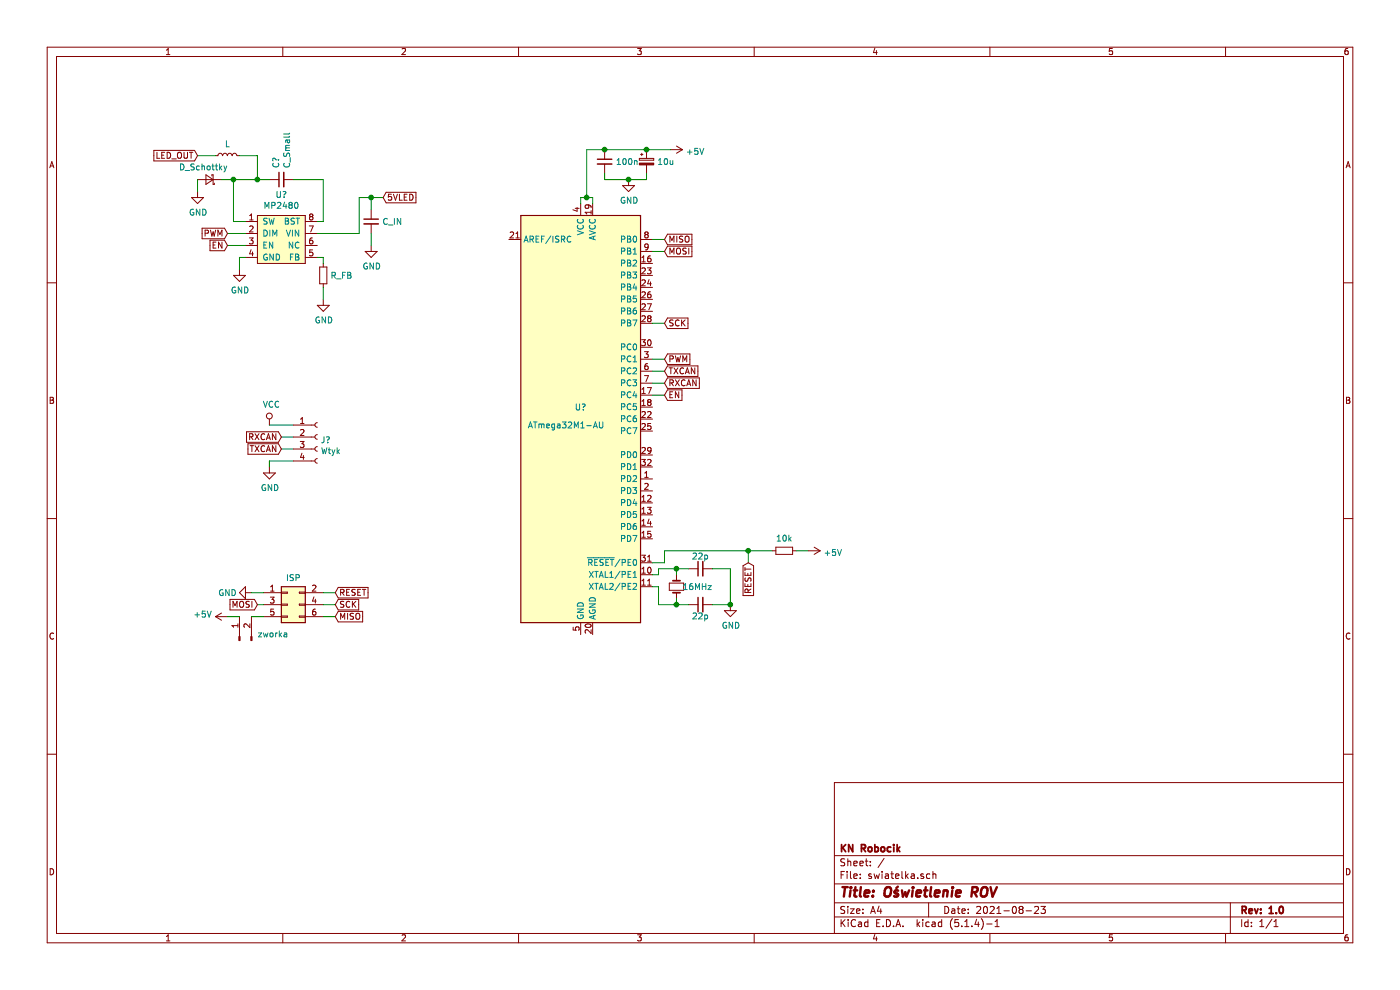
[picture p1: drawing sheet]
EESchema Schematic File Version 4
LIBS:swiatelka-cache
EELAYER 30 0
EELAYER END
$Descr A4 11693 8268
encoding utf-8
Sheet 1 1
Title "Oświetlenie ROV"
Date "2021-08-23"
Rev "1.0"
Comp "KN Robocik"
Comment1 ""
Comment2 ""
Comment3 ""
Comment4 ""
$EndDescr
Wire Wire Line
	2200 5050 2150 5050
Wire Wire Line
	2800 5150 2700 5150
Wire Wire Line
	2800 5050 2700 5050
Wire Wire Line
	2800 4950 2700 4950
Text GLabel 2150 5050 0    50   Input ~ 0
MOSI
Text GLabel 2800 5150 2    50   Input ~ 0
MISO
Text GLabel 2800 5050 2    50   Input ~ 0
SCK
Wire Wire Line
	2000 5150 1900 5150
Wire Wire Line
	2100 5150 2200 5150
$Comp
L Connector:Conn_01x02_Male J?
U 1 1
P 2000 5350
F 0 "J?" V 2154 5162 50  0001 R CNN
F 1 "zworka" V 2050 5200 50  0000 R CNN
F 2 "" H 2000 5350 50  0001 C CNN
F 3 "~" H 2000 5350 50  0001 C CNN
	1    2000 5350
	0    -1   -1   0   
$EndComp
$Comp
L power:+5V #PWR?
U 1 1
P 1900 5150
F 0 "#PWR?" H 1900 5000 50  0001 C CNN
F 1 "+5V" V 1915 5278 50  0000 L CNN
F 2 "" H 1900 5150 50  0001 C CNN
F 3 "" H 1900 5150 50  0001 C CNN
	1    1900 5150
	0    -1   -1   0   
$EndComp
Wire Wire Line
	2100 4950 2200 4950
$Comp
L power:GND #PWR?
U 1 1
P 2100 4950
F 0 "#PWR?" H 2100 4700 50  0001 C CNN
F 1 "GND" V 2100 4750 50  0000 C CNN
F 2 "" H 2100 4950 50  0001 C CNN
F 3 "" H 2100 4950 50  0001 C CNN
	1    2100 4950
	0    1    1    0   
$EndComp
$Comp
L Connector_Generic:Conn_02x03_Odd_Even J?
U 1 1
P 2400 5050
F 0 "J?" H 2450 5367 50  0001 C CNN
F 1 "ISP" H 2450 5275 50  0000 C CNN
F 2 "" H 2400 5050 50  0001 C CNN
F 3 "~" H 2400 5050 50  0001 C CNN
	1    2400 5050
	1    0    0    -1  
$EndComp
Wire Wire Line
	1650 1300 1800 1300
Text GLabel 1650 1300 0    50   Input ~ 0
LED_OUT
Wire Wire Line
	2150 1500 2250 1500
Connection ~ 2150 1500
Wire Wire Line
	2150 1300 2150 1500
Wire Wire Line
	2000 1300 2150 1300
$Comp
L Device:L_Small L?
U 1 1
P 1900 1300
F 0 "L?" V 2085 1300 50  0001 C CNN
F 1 "L" V 1993 1300 50  0000 C CNN
F 2 "" H 1900 1300 50  0001 C CNN
F 3 "~" H 1900 1300 50  0001 C CNN
	1    1900 1300
	0    -1   -1   0   
$EndComp
Wire Wire Line
	2700 2500 2700 2400
$Comp
L power:GND #PWR?
U 1 1
P 2700 2500
F 0 "#PWR?" H 2700 2250 50  0001 C CNN
F 1 "GND" H 2705 2327 50  0000 C CNN
F 2 "" H 2700 2500 50  0001 C CNN
F 3 "" H 2700 2500 50  0001 C CNN
	1    2700 2500
	1    0    0    -1  
$EndComp
Wire Wire Line
	1650 1600 1650 1500
$Comp
L power:GND #PWR?
U 1 1
P 1650 1600
F 0 "#PWR?" H 1650 1350 50  0001 C CNN
F 1 "GND" H 1655 1427 50  0000 C CNN
F 2 "" H 1650 1600 50  0001 C CNN
F 3 "" H 1650 1600 50  0001 C CNN
	1    1650 1600
	1    0    0    -1  
$EndComp
Connection ~ 1950 1500
Wire Wire Line
	1850 1500 1950 1500
$Comp
L Device:D_Schottky_Small D?
U 1 1
P 1750 1500
F 0 "D?" H 1750 1295 50  0001 C CNN
F 1 "D_Schottky" H 1800 1400 50  0000 C CNN
F 2 "" V 1750 1500 50  0001 C CNN
F 3 "~" V 1750 1500 50  0001 C CNN
	1    1750 1500
	-1   0    0    1   
$EndComp
Wire Wire Line
	1950 1500 2150 1500
Wire Wire Line
	1950 1850 1950 1500
Wire Wire Line
	2050 1850 1950 1850
Wire Wire Line
	2700 1850 2650 1850
Wire Wire Line
	2700 1500 2700 1850
Wire Wire Line
	2450 1500 2700 1500
$Comp
L Device:C_Small C?
U 1 1
P 2350 1500
F 0 "C?" H 2442 1546 50  0000 L CNN
F 1 "C_Small" H 2442 1455 50  0000 L CNN
F 2 "" H 2350 1500 50  0001 C CNN
F 3 "~" H 2350 1500 50  0001 C CNN
	1    2350 1500
	0    -1   -1   0   
$EndComp
Wire Wire Line
	2700 2150 2650 2150
Wire Wire Line
	2700 2200 2700 2150
$Comp
L Device:R_Small R?
U 1 1
P 2700 2300
F 0 "R?" H 2759 2346 50  0001 L CNN
F 1 "R_FB" H 2759 2300 50  0000 L CNN
F 2 "" H 2700 2300 50  0001 C CNN
F 3 "~" H 2700 2300 50  0001 C CNN
	1    2700 2300
	1    0    0    -1  
$EndComp
Wire Wire Line
	2000 2150 2050 2150
Wire Wire Line
	2000 2250 2000 2150
$Comp
L power:GND #PWR?
U 1 1
P 2000 2250
F 0 "#PWR?" H 2000 2000 50  0001 C CNN
F 1 "GND" H 2005 2077 50  0000 C CNN
F 2 "" H 2000 2250 50  0001 C CNN
F 3 "" H 2000 2250 50  0001 C CNN
	1    2000 2250
	1    0    0    -1  
$EndComp
Wire Wire Line
	3100 2050 3100 1950
$Comp
L power:GND #PWR?
U 1 1
P 3100 2050
F 0 "#PWR?" H 3100 1800 50  0001 C CNN
F 1 "GND" H 3105 1877 50  0000 C CNN
F 2 "" H 3100 2050 50  0001 C CNN
F 3 "" H 3100 2050 50  0001 C CNN
	1    3100 2050
	1    0    0    -1  
$EndComp
Wire Wire Line
	3100 1650 3200 1650
Connection ~ 3100 1650
Wire Wire Line
	3100 1750 3100 1650
$Comp
L Device:C_Small C?
U 1 1
P 3100 1850
F 0 "C?" H 3192 1896 50  0001 L CNN
F 1 "C_IN" H 3192 1850 50  0000 L CNN
F 2 "" H 3100 1850 50  0001 C CNN
F 3 "~" H 3100 1850 50  0001 C CNN
	1    3100 1850
	1    0    0    -1  
$EndComp
Wire Wire Line
	3000 1650 3100 1650
Wire Wire Line
	3000 1950 3000 1650
Wire Wire Line
	2650 1950 3000 1950
Wire Wire Line
	1900 2050 2050 2050
Text GLabel 1900 2050 0    50   Input ~ 0
EN
Wire Wire Line
	1900 1950 2050 1950
Text GLabel 1900 1950 0    50   Input ~ 0
PWM
$Comp
L driver:MP2480 U?
U 1 1
P 2350 2100
F 0 "U?" H 2350 2575 50  0000 C CNN
F 1 "MP2480" H 2350 2484 50  0000 C CNN
F 2 "" H 2350 2450 50  0001 C CNN
F 3 "" H 2350 2450 50  0001 C CNN
	1    2350 2100
	1    0    0    -1  
$EndComp
Text GLabel 3200 1650 2    50   Input ~ 0
5VLED
Wire Wire Line
	2450 3750 2350 3750
Wire Wire Line
	2350 3650 2450 3650
Text GLabel 2350 3650 0    50   Input ~ 0
RXCAN
Text GLabel 2350 3750 0    50   Input ~ 0
TXCAN
Wire Wire Line
	5550 3300 5450 3300
Text GLabel 5550 3300 2    50   Input ~ 0
EN
Wire Wire Line
	5550 3000 5450 3000
Text GLabel 5550 3000 2    50   Input ~ 0
PWM
Wire Wire Line
	2250 3850 2450 3850
Wire Wire Line
	2250 3900 2250 3850
$Comp
L power:GND #PWR?
U 1 1
P 2250 3900
F 0 "#PWR?" H 2250 3650 50  0001 C CNN
F 1 "GND" H 2255 3727 50  0000 C CNN
F 2 "" H 2250 3900 50  0001 C CNN
F 3 "" H 2250 3900 50  0001 C CNN
	1    2250 3900
	1    0    0    -1  
$EndComp
Wire Wire Line
	2450 3550 2250 3550
$Comp
L power:VCC #PWR?
U 1 1
P 2250 3550
F 0 "#PWR?" H 2250 3400 50  0001 C CNN
F 1 "VCC" H 2267 3723 50  0000 C CNN
F 2 "" H 2250 3550 50  0001 C CNN
F 3 "" H 2250 3550 50  0001 C CNN
	1    2250 3550
	1    0    0    -1  
$EndComp
$Comp
L Connector:Conn_01x04_Female J?
U 1 1
P 2650 3650
F 0 "J?" H 2678 3626 50  0000 L CNN
F 1 "Wtyk" H 2678 3535 50  0000 L CNN
F 2 "" H 2650 3650 50  0001 C CNN
F 3 "~" H 2650 3650 50  0001 C CNN
	1    2650 3650
	1    0    0    -1  
$EndComp
Connection ~ 5250 1500
Wire Wire Line
	5400 1500 5400 1450
Wire Wire Line
	5250 1500 5400 1500
Wire Wire Line
	5050 1500 5050 1450
Wire Wire Line
	5250 1500 5050 1500
$Comp
L power:GND #PWR?
U 1 1
P 5250 1500
F 0 "#PWR?" H 5250 1250 50  0001 C CNN
F 1 "GND" H 5255 1327 50  0000 C CNN
F 2 "" H 5250 1500 50  0001 C CNN
F 3 "" H 5250 1500 50  0001 C CNN
	1    5250 1500
	1    0    0    -1  
$EndComp
Wire Wire Line
	5400 1250 5050 1250
Connection ~ 5400 1250
$Comp
L Device:CP_Small C?
U 1 1
P 5400 1350
F 0 "C?" H 5488 1396 50  0001 L CNN
F 1 "10u" H 5488 1350 50  0000 L CNN
F 2 "" H 5400 1350 50  0001 C CNN
F 3 "~" H 5400 1350 50  0001 C CNN
	1    5400 1350
	1    0    0    -1  
$EndComp
Wire Wire Line
	5050 1250 4900 1250
Connection ~ 5050 1250
$Comp
L Device:C_Small C?
U 1 1
P 5050 1350
F 0 "C?" H 5142 1396 50  0001 L CNN
F 1 "100n" H 5142 1350 50  0000 L CNN
F 2 "" H 5050 1350 50  0001 C CNN
F 3 "~" H 5050 1350 50  0001 C CNN
	1    5050 1350
	1    0    0    -1  
$EndComp
Wire Wire Line
	4900 1250 4900 1650
Wire Wire Line
	5600 1250 5400 1250
Wire Wire Line
	4900 1650 4950 1650
Connection ~ 4900 1650
$Comp
L power:+5V #PWR?
U 1 1
P 5600 1250
F 0 "#PWR?" H 5600 1100 50  0001 C CNN
F 1 "+5V" V 5615 1378 50  0000 L CNN
F 2 "" H 5600 1250 50  0001 C CNN
F 3 "" H 5600 1250 50  0001 C CNN
	1    5600 1250
	0    1    1    0   
$EndComp
Wire Wire Line
	4850 1650 4900 1650
Wire Wire Line
	4950 1700 4950 1650
Wire Wire Line
	4850 1650 4850 1700
Wire Wire Line
	5550 2000 5450 2000
Wire Wire Line
	5550 2100 5450 2100
Wire Wire Line
	5550 2700 5450 2700
Text GLabel 5550 2700 2    50   Input ~ 0
SCK
Text GLabel 5550 2100 2    50   Input ~ 0
MOSI
Text GLabel 5550 2000 2    50   Input ~ 0
MISO
Connection ~ 5650 5050
Wire Wire Line
	5500 4900 5500 5050
Wire Wire Line
	5650 5050 5500 5050
Wire Wire Line
	5650 5050 5750 5050
Wire Wire Line
	5650 5000 5650 5050
Wire Wire Line
	5650 4750 5750 4750
Connection ~ 5650 4750
Wire Wire Line
	5650 4800 5650 4750
Wire Wire Line
	5500 4750 5650 4750
Wire Wire Line
	5550 3200 5450 3200
Wire Wire Line
	5550 3100 5450 3100
Text GLabel 5550 3200 2    50   Input ~ 0
RXCAN
Text GLabel 5550 3100 2    50   Input ~ 0
TXCAN
Text GLabel 2800 4950 2    50   Input ~ 0
RESET
Wire Wire Line
	6250 4600 6450 4600
Connection ~ 6250 4600
Wire Wire Line
	6250 4700 6250 4600
Wire Wire Line
	5550 4600 6250 4600
Text GLabel 6250 4700 3    50   Input ~ 0
RESET
Wire Wire Line
	6750 4600 6650 4600
$Comp
L power:+5V #PWR?
U 1 1
P 6750 4600
F 0 "#PWR?" H 6750 4450 50  0001 C CNN
F 1 "+5V" V 6765 4728 50  0000 L CNN
F 2 "" H 6750 4600 50  0001 C CNN
F 3 "" H 6750 4600 50  0001 C CNN
	1    6750 4600
	0    1    1    0   
$EndComp
Wire Wire Line
	5550 4700 5450 4700
Wire Wire Line
	5550 4600 5550 4700
$Comp
L Device:R_Small R?
U 1 1
P 6550 4600
F 0 "R?" V 6746 4600 50  0001 C CNN
F 1 "10k" V 6650 4600 50  0000 C CNN
F 2 "" H 6550 4600 50  0001 C CNN
F 3 "~" H 6550 4600 50  0001 C CNN
	1    6550 4600
	0    -1   -1   0   
$EndComp
Connection ~ 6100 5050
$Comp
L power:GND #PWR?
U 1 1
P 6100 5050
F 0 "#PWR?" H 6100 4800 50  0001 C CNN
F 1 "GND" H 6105 4877 50  0000 C CNN
F 2 "" H 6100 5050 50  0001 C CNN
F 3 "" H 6100 5050 50  0001 C CNN
	1    6100 5050
	1    0    0    -1  
$EndComp
Wire Wire Line
	6100 4750 6100 5050
Wire Wire Line
	6100 5050 5950 5050
Wire Wire Line
	6100 4750 5950 4750
Wire Wire Line
	5500 4800 5500 4750
Wire Wire Line
	5450 4800 5500 4800
Wire Wire Line
	5500 4900 5450 4900
$Comp
L Device:C_Small C?
U 1 1
P 5850 5050
F 0 "C?" H 5942 5096 50  0001 L CNN
F 1 "22p" V 5750 5050 50  0000 C CNN
F 2 "" H 5850 5050 50  0001 C CNN
F 3 "~" H 5850 5050 50  0001 C CNN
	1    5850 5050
	0    -1   -1   0   
$EndComp
$Comp
L Device:C_Small C?
U 1 1
P 5850 4750
F 0 "C?" H 5942 4796 50  0001 L CNN
F 1 "22p" V 5950 4750 50  0000 C CNN
F 2 "" H 5850 4750 50  0001 C CNN
F 3 "~" H 5850 4750 50  0001 C CNN
	1    5850 4750
	0    -1   -1   0   
$EndComp
$Comp
L Device:Crystal_Small Y?
U 1 1
P 5650 4900
F 0 "Y?" H 5650 5125 50  0001 C CNN
F 1 "16MHz" V 5650 4950 50  0000 L CNN
F 2 "" H 5650 4900 50  0001 C CNN
F 3 "~" H 5650 4900 50  0001 C CNN
	1    5650 4900
	0    1    1    0   
$EndComp
$Comp
L MCU_Microchip_ATmega:ATmega32M1-AU U?
U 1 1
P 4850 3500
F 0 "U?" H 4900 3600 50  0000 R CNN
F 1 "ATmega32M1-AU" H 5050 3450 50  0000 R CNN
F 2 "Package_QFP:TQFP-32_7x7mm_P0.8mm" H 4850 3500 50  0001 C CIN
F 3 "http://ww1.microchip.com/downloads/en/DeviceDoc/Atmel-8209-8-bit%20AVR%20ATmega16M1-32M1-64M1_Datasheet.pdf" H 4850 3500 50  0001 C CNN
	1    4850 3500
	1    0    0    -1  
$EndComp
$EndSCHEMATC
